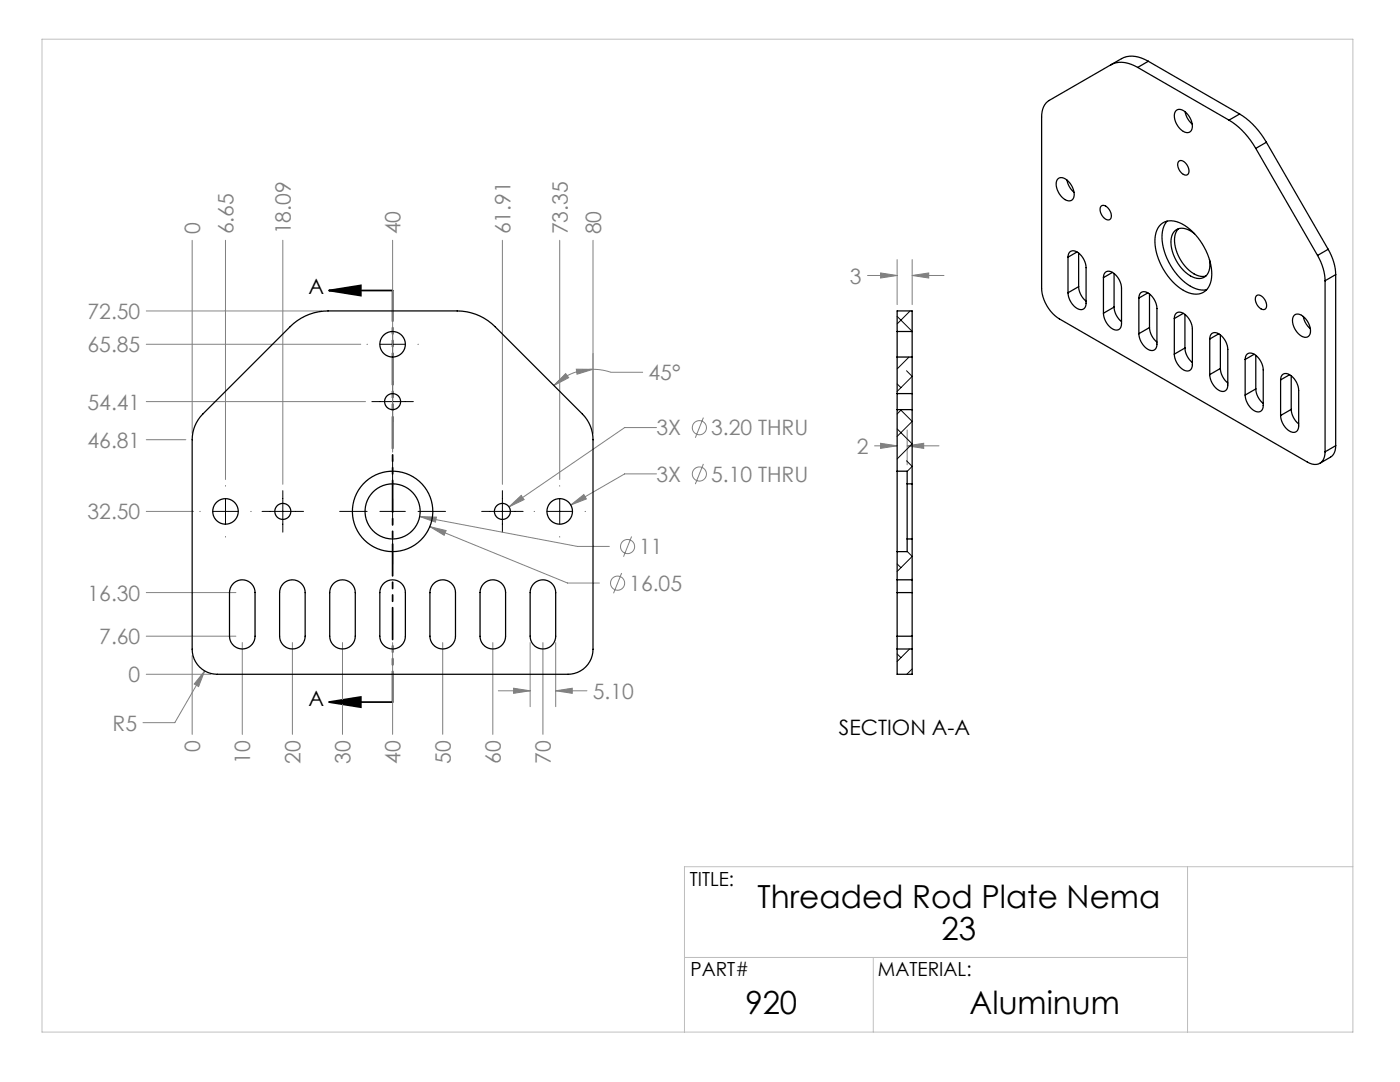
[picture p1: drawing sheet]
<svg xmlns="http://www.w3.org/2000/svg" width="279mm" height="216mm" viewBox="0 0 279 216" stroke-linecap="round" stroke-linejoin="round" font-family="sans-serif">
<g fill="none" stroke="#808080" stroke-width=".2">
<path d="M38.4 47.9v38.6M45 47.9v47.8M56.4 47.9v48.7M78.4 47.9v42.3M100.3 47.9v48.7M111.7 47.9v47.8M118.4 47.9v38.6M173.1 55h5.9M175.7 54.5l3.3 .5-3.3 .5zM179 51.8v9M182 55l3.3-.5v1zM182 51.8v9"/>
<path d="M182 55h6.4M29.2 68.7h42.8M29.2 62h35M112.9 74.5l.6 .9-3 1.5zM115 73.7h3.4l-3.2 1zM118.4 73.7a11 11 0 0 0-7.9 3.2M118.4 73.7l1.8 .1 1.7 .5h6.4M29.2 87.7h7.9M29.2 80.1h43.7M131 85.3h-6.3l-23.1 15.8M131 94.6h-6.3l-10.8 6.2M140.4 83.3l-1.6 4.1"/>
<path d="M140.4 92.6l-1.6 4M174.5 89h4.5M175.7 88.5l3.3 .5-3.3 .5zM181 89l3.3-.5v1zM181 85.8v7M181 89h6.4M29.2 118.2h17.9M29.2 102h9.4M83.8 103.1l3.3 .1-.2 1zM83.8 103.1l31.5 5.9h6.3M85.8 105.1l3.2 .8-.4 .9zM85.8 105.1l27.5 11.2h6.3"/>
<path d="M101.6 101.1l2.4-2.2 .6 .8zM113.9 100.8l2.6-2.1 .5 .9zM124.1 114.3l-1.7 4.1M126.1 107l-1.7 4.1M29.2 134.5h12.9M29.2 126.9h17.9M38.4 130.8v15.7M40.9 133.9l-1.3 3.1-.8-.5zM40.9 133.9l-6 10.3h-6.4M48.4 128.2v18.3M58.4 128.2v18.3M68.4 128.2v18.3"/>
<path d="M78.4 128.2v18.3M88.4 128.2v18.3M98.4 128.2v18.3M99.5 137.8h6.3M102.5 137.3l3.3 .5-3.3 .5zM105.8 128.2v12.8M108.4 128.2v18.3M110.9 137.8l3.3-.5v1zM110.9 128.2v12.8M110.9 137.8h6.2"/>
<circle cx="139.6" cy="94.6" r="1.41"/>
<circle cx="139.6" cy="85.3" r="1.41"/>
<circle cx="123.3" cy="116.4" r="1.41"/>
<circle cx="125.2" cy="109.1" r="1.41"/>
</g>
<path d="M65.7 58l6.3-1v2zM65.7 58h12.7M65.7 140.1l6.3-1v2zM65.7 140.1h12.7" fill="none" stroke="#000" stroke-width=".35"/>
<g fill="none" stroke="#000" stroke-width=".2">
<path d="M73.3 68.7h.1M75.8 68.7h5.1M78.4 63.6h.1M78.4 66.2v5M78.4 73.8h.1M78.4 76v8.3M83.4 68.7h.1M45 97h.1M45 99.5v5.1M56.4 97.9v8.3M74.2 80.1h8.3M78.4 91.5v5.5"/>
<path d="M78.4 99.5v5.1M100.3 97.9v8.3M111.7 97h.1M111.7 99.5v5.1M39.9 102h.1M42.5 102h5M45 107.1h.1M50.1 102h.1M52.3 102h8.3M67.8 102h5.5M75.8 102h5.1M78.4 107.1v5.5"/>
<path d="M83.4 102h5.5M96.1 102h8.3M106.6 102h.1M109.2 102h5M111.7 107.1h.1M116.8 102h.1"/>
</g>
<path d="M78.4 58v82.1" fill="none" stroke="#000" stroke-width=".35" stroke-dasharray="6.3 1.3 1.3 1.3 1.3 1.3" stroke-dashoffset=".2"/>
<path d="M8.4 7.8h261.6v198.1h-261.6zM237 172.9v33M270 172.9h-133.4v33M136.6 191h100.4M174.3 191v14.9" fill="none" stroke="#c0c0c0" stroke-width=".2"/>
<path d="M65.7 58l6.3-1v2zM65.7 140.1l6.3-1v2z" fill="#000"/>
<path d="M115 73.7h3.4l-3.2 1zM112.9 74.5l.6 .9-3 1.5zM40.9 133.9l-2.1 2.6 .8 .5zM102.5 137.3l3.3 .5-3.3 .5zM110.9 137.8l3.3-.5v1zM85.8 105.1l2.8 1.7 .4-.9zM83.8 103.1l3.1 1.1 .2-1zM101.6 101.1l3-1.4-.6-.8zM113.9 100.8l3.1-1.2-.5-.9zM182 55l3.3-.5v1zM175.7 54.5l3.3 .5-3.3 .5zM175.7 88.5l3.3 .5-3.3 .5zM181 89l3.3-.5v1z" fill="#808080"/>
<g fill="none" stroke="#000" stroke-width=".25">
<path d="M221.7 12.9l-12.3 7.1a3.6 3.6 0 0 0-1.5 3.4v34.1a7.8 7.8 0 0 0 3.5 6.1l49.5 28.6a2.15 2.15 0 0 0 2.5 .2 2.15 2.15 0 0 0 1-2.2M221.7 12.9a5.2 5.2 0 0 1 5.3 .6M227 13.5l18.3 10.5M229.2 12.2a5.4 5.4 0 0 0-5.4-.5l-2.1 1.2M229.2 12.2l-2.2 1.3M229.2 12.2l18.2 10.5M211.2 35.6a1.78 1.78 0 0 1 2.3 .9 2.73 2.73 0 0 1 .5 3.4 1.78 1.78 0 0 1-2.3-.9 2.73 2.73 0 0 1-.5-3.4zM212.9 35.9l.4 1.2 1 1.3M234.8 22a1.78 1.78 0 0 1 2.3 .9 2.73 2.73 0 0 1 .4 3.4 1.78 1.78 0 0 1-2.2-.9 2.73 2.73 0 0 1-.5-3.4zM235.2 32.2a1.22 1.22 0 0 1 1.7 .8 1.3 1.3 0 0 1-.1 1.9 1.99 1.99 0 0 1-1.6-2.7zM236.5 22.3l.4 1.2 1 1.3M245.3 24a15.3 15.3 0 0 1 5.3 5.6"/>
<path d="M247.4 22.7a15.3 15.3 0 0 1 5.3 5.7M247.4 22.7l-2.1 1.3M250.6 29.6l12.3 21.4M252.7 28.4l-2.1 1.2M252.7 28.4l12.4 21.3M213.1 51.3a1.17 1.17 0 0 1 .8-1.2 1.17 1.17 0 0 1 1.4 .4 4 4 0 0 1 1.5 2.9v7.1a1.17 1.17 0 0 1-.8 1.3 1.17 1.17 0 0 1-1.4-.5 4 4 0 0 1-1.5-2.9M213.1 51.3v7.1M214.9 50.3l-1.8 1M215.3 57.2a4 4 0 0 0 1.5 2.9M215.3 57.2l-2.2 1.2M215.3 50.5v6.7M219.8 41.1a1.39 1.39 0 0 1 1.7 1 1.14 1.14 0 0 1-.2 1.8 1.99 1.99 0 0 1-1.5-2.8z"/>
<path d="M220.2 55.4a1.17 1.17 0 0 1 .7-1.3 1.17 1.17 0 0 1 1.4 .5 4 4 0 0 1 1.5 2.9v7.1a1.17 1.17 0 0 1-.7 1.2 1.17 1.17 0 0 1-1.4-.4 4 4 0 0 1-1.5-2.9M220.2 55.4v7.1M222 54.4l-1.8 1M222.3 54.6v6.7M227.3 59.5a1.17 1.17 0 0 1 .7-1.3 1.17 1.17 0 0 1 1.4 .5 4 4 0 0 1 1.5 2.9v7.1a1.17 1.17 0 0 1-.7 1.2 1.17 1.17 0 0 1-1.4-.4 4 4 0 0 1-1.5-2.9M227.3 59.5v7.1M229.1 58.4l-1.8 1.1M229.4 58.7v6.7M231.7 44.8a3.8 3.8 0 0 1 4.7 .2 12.4 12.4 0 0 1 5.4 10.4 3.3 3.3 0 0 1-5.1 2.8 12.1 12.1 0 0 1-6.1-11.2l.5-1.5zM232.9 44.1a5.8 5.8 0 0 0-.7 5.4 12 12 0 0 0 6.5 8.1l1 .3 1.1-.1M235.2 45.6a4.1 4.1 0 0 0-.5 4.3 7.6 7.6 0 0 0 4.9 5.2h1.1M238.4 46.6a2.96 2.96 0 0 0-3.9-.5 4.6 4.6 0 0 0-.3 4.8 7.3 7.3 0 0 0 4.7 4.6 2.23 2.23 0 0 0 2.6-2.4l-.1-1.3"/>
<path d="M250.7 59a1.22 1.22 0 0 1 1.7 .8 1.3 1.3 0 0 1-.1 2 1.99 1.99 0 0 1-1.6-2.8zM262.9 51a10.5 10.5 0 0 1 1.5 5M264.4 56v34.2M265.1 49.7a10.5 10.5 0 0 1 1.5 5.1M265.1 49.7l-2.2 1.3M266.6 54.8l-2.2 1.2M266.6 54.8v34.1M179 78.5v3.2M179 66.1v5.1M179 66.1v-4.1h3v4.1M179 78.5h3M179 71.2v7.3"/>
<path d="M179 66.1h3M179 71.2h3M182 78.5v3.2M182 66.1v5.1M182 71.2v7.3M222.3 61.3a4 4 0 0 0 1.5 2.9M222.3 61.3l-2.1 1.2M229.4 65.4a4 4 0 0 0 1.5 2.9M229.4 65.4l-2.1 1.2M234.4 63.6a1.17 1.17 0 0 1 .7-1.3 1.17 1.17 0 0 1 1.4 .4 4 4 0 0 1 1.5 2.9v7.1a1.17 1.17 0 0 1-.8 1.3 1.17 1.17 0 0 1-1.4-.4 4 4 0 0 1-1.4-2.9M234.4 63.6v7.1M236.2 62.5l-1.8 1.1"/>
<path d="M236.5 69.4a4 4 0 0 0 1.5 2.9M236.5 69.4l-2.1 1.3M236.5 62.7v6.7M241.4 67.6a1.17 1.17 0 0 1 .8-1.2 1.17 1.17 0 0 1 1.3 .4 4 4 0 0 1 1.5 2.9v7.1a1.17 1.17 0 0 1-.7 1.3 1.17 1.17 0 0 1-1.4-.4 4 4 0 0 1-1.5-3M241.4 67.6v7.1M243.2 66.6l-1.8 1M243.6 73.5a4 4 0 0 0 1.4 2.9M243.6 73.5l-2.2 1.2M243.6 66.8v6.7M248.5 71.7a1.17 1.17 0 0 1 .7-1.2 1.17 1.17 0 0 1 1.4 .4 4 4 0 0 1 1.5 2.9v7.1a1.17 1.17 0 0 1-.7 1.3 1.17 1.17 0 0 1-1.4-.5 4 4 0 0 1-1.5-2.9M248.5 71.7v7.1M250.3 70.7l-1.8 1"/>
<path d="M250.6 77.6a4 4 0 0 0 1.5 2.9M250.6 77.6l-2.1 1.2M250.6 70.9v6.7M255.6 75.8a1.17 1.17 0 0 1 .7-1.3 1.17 1.17 0 0 1 1.4 .5 4 4 0 0 1 1.5 2.9v7.1a1.17 1.17 0 0 1-.7 1.3 1.17 1.17 0 0 1-1.4-.5 4 4 0 0 1-1.5-2.9M255.6 75.8v7.1M257.4 74.8l-1.8 1M257.7 75v6.7M258.4 62.9a1.78 1.78 0 0 1 2.2 .8 2.73 2.73 0 0 1 .5 3.4 1.78 1.78 0 0 1-2.3-.8 2.73 2.73 0 0 1-.4-3.4zM260.1 63.2l.4 1.1 1 1.3M40.5 82.6l17.4-17.4a10.7 10.7 0 0 1 7.6-3.2h25.7a10.7 10.7 0 0 1 7.6 3.2l17.4 17.4a7.3 7.3 0 0 1 2.2 5.1v41.8a5 5 0 0 1-5 5h-70a5 5 0 0 1-5-5v-41.8a7.3 7.3 0 0 1 2.1-5.1zM179 94v16.1M179 81.7h3"/>
<path d="M179 81.7v12.3M179 94h2v2.5M181 96.5v11M181 96.5h1M182 96.5v11M182 81.7v14.8M257.7 81.7a4 4 0 0 0 1.5 2.9M257.7 81.7l-2.1 1.2M266.6 88.9l-.1 .6a2.2 2.2 0 0 1-1 1.7l-2.1 1.2M266.6 88.9l-2.2 1.3M46.4 116.6a2.55 2.55 0 0 1 2.8-.8 2.55 2.55 0 0 1 1.7 2.4v8.7a2.55 2.55 0 0 1-2.5 2.6 2.55 2.55 0 0 1-2.6-2.6v-8.7a2.55 2.55 0 0 1 .6-1.6zM56.4 116.6a2.55 2.55 0 0 1 2.8-.8 2.55 2.55 0 0 1 1.7 2.4v8.7a2.55 2.55 0 0 1-2.5 2.6 2.55 2.55 0 0 1-2.6-2.6v-8.7a2.55 2.55 0 0 1 .6-1.6z"/>
<path d="M66.4 116.6a2.55 2.55 0 0 1 2.8-.8 2.55 2.55 0 0 1 1.7 2.4v8.7a2.55 2.55 0 0 1-2.5 2.6 2.55 2.55 0 0 1-2.6-2.6v-8.7a2.55 2.55 0 0 1 .6-1.6zM76.4 116.6a2.55 2.55 0 0 1 2.8-.8 2.55 2.55 0 0 1 1.7 2.4v8.7a2.55 2.55 0 0 1-2.5 2.6 2.55 2.55 0 0 1-2.6-2.6v-8.7a2.55 2.55 0 0 1 .6-1.6zM86.4 116.6a2.55 2.55 0 0 1 2.8-.8 2.55 2.55 0 0 1 1.7 2.4v8.7a2.55 2.55 0 0 1-2.5 2.6 2.55 2.55 0 0 1-2.6-2.6v-8.7a2.55 2.55 0 0 1 .6-1.6zM96.4 116.6a2.55 2.55 0 0 1 2.8-.8 2.55 2.55 0 0 1 1.7 2.4v8.7a2.55 2.55 0 0 1-2.5 2.6 2.55 2.55 0 0 1-2.6-2.6v-8.7a2.55 2.55 0 0 1 .6-1.6zM106.4 116.6a2.55 2.55 0 0 1 2.8-.8 2.55 2.55 0 0 1 1.7 2.4v8.7a2.55 2.55 0 0 1-2.5 2.6 2.55 2.55 0 0 1-2.6-2.6v-8.7a2.55 2.55 0 0 1 .6-1.6zM179 115.7v2.5M179 118.2h3M179 115.7h3M179 110.1v5.6M179 118.2v8.7M181 107.5v2.6h-2M181 107.5h1"/>
<path d="M182 115.7v2.5M182 107.5v8.2M182 118.2v8.7M179 126.9v2.6M179 129.5v5h3v-5M179 129.5h3M179 126.9h3M182 126.9v2.6"/>
<circle cx="78.4" cy="68.7" r="2.55"/>
<circle cx="78.4" cy="80.1" r="1.6"/>
<circle cx="45" cy="102" r="2.55"/>
<circle cx="56.4" cy="102" r="1.6"/>
<circle cx="78.4" cy="102" r="5.5"/>
<circle cx="78.4" cy="102" r="8"/>
<circle cx="100.3" cy="102" r="1.6"/>
<circle cx="111.7" cy="102" r="2.55"/>
</g>
<g fill="none" stroke="#000" stroke-width=".2">
<path d="M179 63.1l3 3M179 76.6l.8 .7M180.9 74l1.1 1.1-3 3M181.4 71.2l-2.4 2.4M181.6 62l-2.6 2.6M179 85.6l3 3-3 3M179.7 81.7l2.3 2.4-3 3M179.9 81.7l-.9 .9M180.9 91.9l1.1 1.2-1 1M179 112.5l.8 .8M181 110l1 1-3 3M182 115.5l-.1 .2"/>
<path d="M179 130.5l.8 .7M181.5 129.5l-2.5 2.5M182 133.5l-1 1"/>
</g>
<g font-size="6.3">
<text x="151.2" y="181.3">Threaded Rod Plate Nema</text>
<text x="187.9" y="187.6">23</text>
<text x="148.8" y="202.3">920</text>
<text x="193.5" y="202.3">Aluminum</text>
</g>
<g font-size="4.2" fill="#808080">
<text x="40" y="46.8" transform="rotate(-90 40 46.8)">0</text>
<text x="46.6" y="46.8" transform="rotate(-90 46.6 46.8)">6.65</text>
<text x="58" y="46.8" transform="rotate(-90 58 46.8)">18.09</text>
<text x="80" y="46.8" transform="rotate(-90 80 46.8)">40</text>
<text x="101.9" y="46.8" transform="rotate(-90 101.9 46.8)">61.91</text>
<text x="113.3" y="46.8" transform="rotate(-90 113.3 46.8)">73.35</text>
<text x="120" y="46.8" transform="rotate(-90 120 46.8)">80</text>
<text x="169.6" y="56.6">3</text>
<text x="17.5" y="63.6">72.50</text>
<text x="17.5" y="70.3">65.85</text>
<text x="129.4" y="75.9">45°</text>
<text x="17.5" y="81.7">54.41</text>
<text x="17.5" y="89.3">46.81</text>
<text x="131" y="86.9">3X</text>
<text x="141.9" y="86.9">3.20 THRU</text>
<text x="171" y="90.6">2</text>
<text x="131" y="96.1">3X</text>
<text x="141.9" y="96.1">5.10 THRU</text>
<text x="17.5" y="103.6">32.50</text>
<text x="127.6" y="110.6">11</text>
<text x="17.5" y="119.8">16.30</text>
<text x="125.6" y="117.9">16.05</text>
<text x="19.8" y="128.5">7.60</text>
<text x="25.7" y="136.1">0</text>
<text x="118.3" y="139.4">5.10</text>
<text x="22.4" y="145.8">R5</text>
<text x="40" y="150.1" transform="rotate(-90 40 150.1)">0</text>
<text x="50" y="152.4" transform="rotate(-90 50 152.4)">10</text>
<text x="60" y="152.4" transform="rotate(-90 60 152.4)">20</text>
<text x="70" y="152.4" transform="rotate(-90 70 152.4)">30</text>
<text x="79.9" y="152.4" transform="rotate(-90 79.9 152.4)">40</text>
<text x="89.9" y="152.4" transform="rotate(-90 89.9 152.4)">50</text>
<text x="99.9" y="152.4" transform="rotate(-90 99.9 152.4)">60</text>
<text x="109.9" y="152.4" transform="rotate(-90 109.9 152.4)">70</text>
</g>
<g font-size="4.2">
<text x="61.6" y="58.7">A</text>
<text x="61.6" y="140.8">A</text>
<text x="167.4" y="146.6">SECTION A-A</text>
</g>
<g font-size="3.9">
<text x="137.7" y="176.8">TITLE:</text>
<text x="137.8" y="194.8">PART#</text>
<text x="175.2" y="194.8">MATERIAL:</text>
</g>
</svg>
